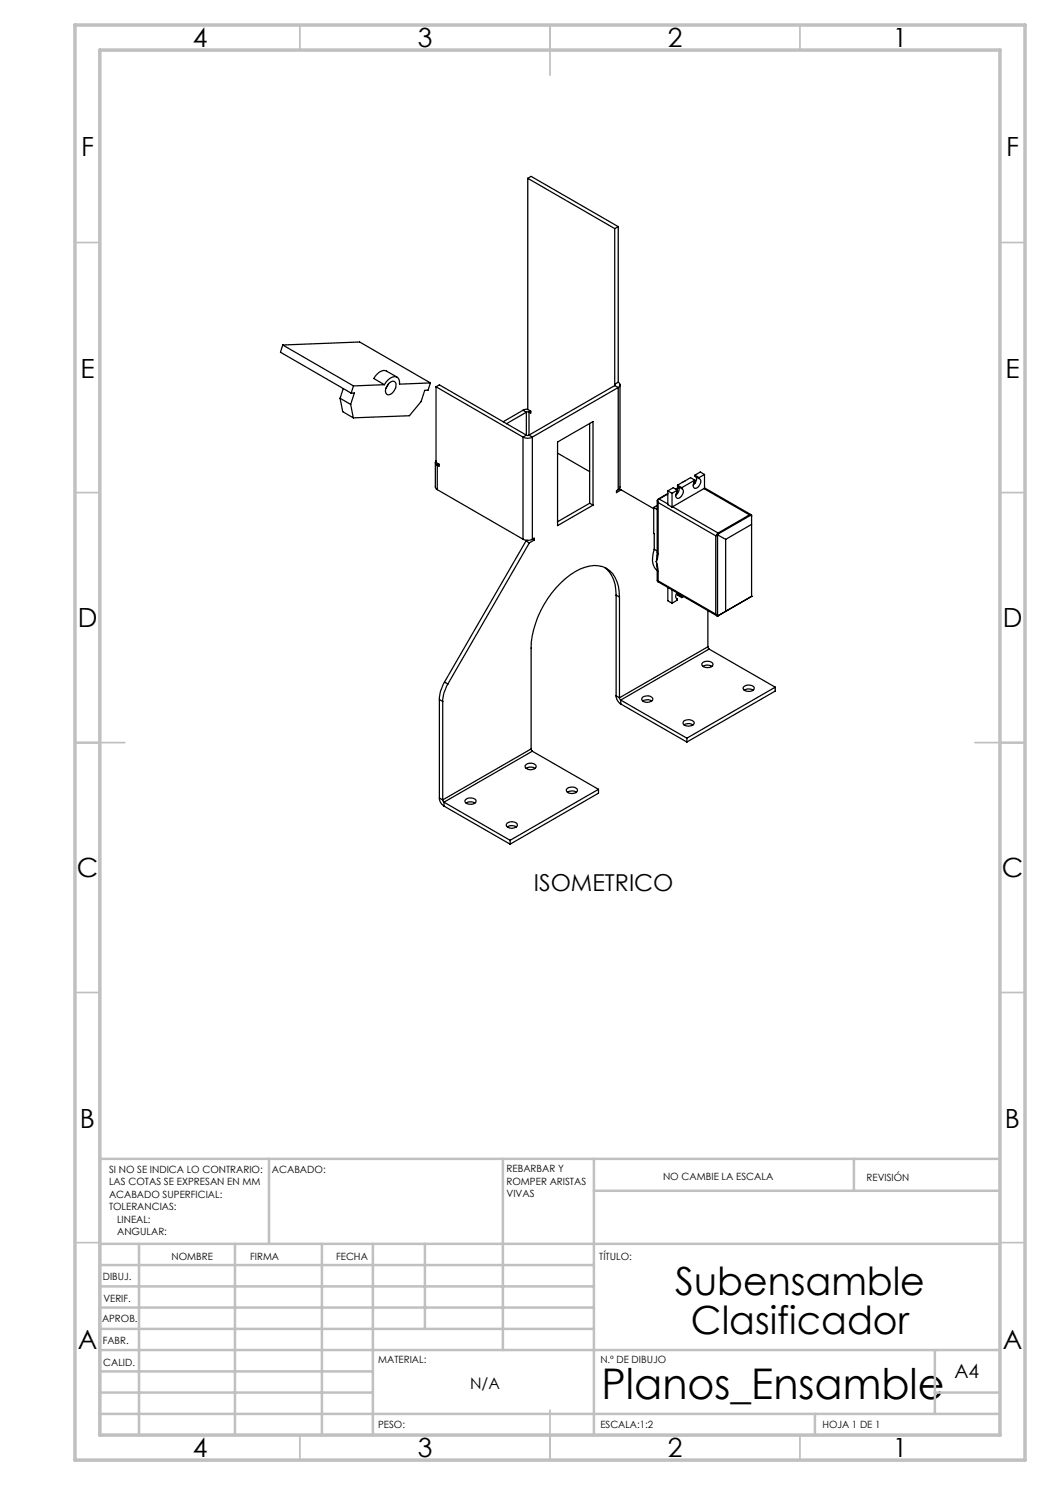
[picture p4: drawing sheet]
<svg xmlns="http://www.w3.org/2000/svg" width="210mm" height="297mm" viewBox="0 0 210 297" stroke-linecap="round" stroke-linejoin="round" font-family="sans-serif">
<g fill="none" stroke="#c0c0c0" stroke-width=".35">
<path d="M60 5v5M110 5v10M160 5v5M15 48.5h5M200 48.5h5M15 98.5h5M200 98.5h5M15 148.5h10M195 148.5h10M15 198.5h5M200 198.5h5M15 248.5h5"/>
<path d="M200 248.5h5M60 287v5M110 282v10M160 287v5"/>
</g>
<g fill="none" stroke="#c0c0c0" stroke-width=".5">
<path d="M53.8 231.8v17M100.6 231.8v38.2M118.8 231.8v55.2M118.8 238.2h81.2M170.8 231.8v6.4M200 231.8h-180v55.2M20 248.8h180M20 257.3h98.8M20 253h98.8M27.8 248.8v38.2M47 248.8v38.2M64.4 248.8v38.2"/>
<path d="M74.6 248.8v38.2M85 248.8v17M20 265.8h98.8M20 261.5h98.8M20 278.5h54.6M20 274.3h54.6M20 270h180M187 278.5h13M187 270v12.8M20 282.8h180M163 282.8v4.2"/>
</g>
<path d="M15 5h190v287h-190zM20 10h180v277h-180z" fill="none" stroke="#c0c0c0" stroke-width=".7"/>
<g fill="none" stroke="#000" stroke-width=".25">
<path d="M105.6 35.7v46.2l.6 .3M105.6 35.7l17.3 10M105.6 35.7l.6-.4 17.4 10M122.9 45.7v31.4M123.6 45.3v31.1M123.6 45.3l-.7 .4M56.6 69l-.5 1.4 14.1 8.2M56.6 69l14.1 8.2M56.6 69l15.3-.6 14.2 8.2M68 79.7l2.1 1.2M68 79.7l.5 2.6 2.2 1.3M68.7 77.7l-.7 2"/>
<path d="M70.2 78.6h.7l-.8 2.3M70.7 77.2l-.5 1.4M76.9 76.9l-6.2 .3M77.7 76.8l-.5 .8M77.8 76.6a.76 .76 0 0 1 .7-.4 .76 .76 0 0 1 .7 .5 2.13 2.13 0 0 1-1.6 2.3 .99 .99 0 0 1-.3-1.6zM79.4 75.4l-2.1-1.2a1.85 1.85 0 0 0-2.2 1l-.3 .5 2.1 1.2M86.1 76.6l-6.2 .2a1.13 1.13 0 0 0-.4-1.3 1.13 1.13 0 0 0-1.5 .1l-1.1 1.3M86.1 76.6l-.5 1.4-.7 .1-.7 2.2-2.3 2.8-11.2 .5M87.2 77.4v15.1l.6 .3M87.2 77.4l17.4 10M87.2 77.4l.7-.4 17.4 10M122.9 77.1l.7 .4"/>
<path d="M122.9 77.1l-17.1 9.9M123.6 76.4a.57 .57 0 0 1 .4 .6 .57 .57 0 0 1-.4 .5M123.6 76.4l-.7 .4 .2 .2-.2 .1M123.6 77.5v20.4M123.6 77.5l-17.1 9.9M124 77v20.5l-.4 .4M70.1 80.9l.6 2.7M87.1 92.5v4.9l.4 .5M87.2 92.2l-.1 .4 .4 .4M87.5 97.9l17.1 9.9M87.5 93v4.9M87.8 92.8v.4l-.3-.2"/>
<path d="M87.8 92.8l-.3 .2M104.6 87.4a1.89 1.89 0 0 0 1.9 0M104.6 87.4v20.4M104.6 82.1l-4 2.2M104.6 82.1l.7 .3M105.3 87h.5M105.3 82.4h.5M105.3 87l-.7 .4M105.3 82.4l-4 2.3M105.3 82.4v4.6M105.6 81.8l-1 .3M105.8 87l.7 .4"/>
<path d="M105.8 82.4v4.6M106.2 82.2v.4l-.4-.2M106.2 82.2l-.4 .2M106.5 87.4v20.4M111.5 90.6l6.4 3.7M111.5 88.4l7.1-4.1v16.7l-7.1 4.1zM117.9 84.7v15.9M123.6 97.9l-.3 .2v.4l.9-.5M123.9 97.8l.3 .2M124.2 98l6.5 3.7M131.8 99.8l-.3 .4M131.8 99.8a.51 .51 0 0 0-.2 .7"/>
<path d="M131.8 99.8l1.8 1M133.6 98.7l-1.9 1.1h.1M133.6 98.2v2.7l.8 .5M133.6 98.2l.8 .5M133.6 98.8l-1.8 1M134.4 98.7v2.7M135.5 98l-1.1 .7M135.5 98l-.8-.5-1.1 .7M135.5 97v.3l.8 .4M135.5 97l.8 .5M135.7 97.4a1.26 1.26 0 0 1-.6 1.7M135.7 97.4l-.6 .4"/>
<path d="M135.8 97.5l-.6 .4M136.3 97.7a1.11 1.11 0 0 1-.2 1.8l-.6 .2-.2-.1a1.14 1.14 0 0 1 .2-1.4v-.2M136.3 97.5v.2M138.8 96.6l.2 .1M138.9 96.4l.2 .1M139 96l-2.7 1.5M139 96l-.9-.5-2.6 1.5M139 95v.2l.8 .5M139 95l.8 .5M139.2 95.4a1.26 1.26 0 0 1-.6 1.6M139.8 95.7a1.08 1.08 0 0 1-.2 1.8l-.6 .2a.9 .9 0 0 1 0-1.5v-.2M139.8 95.5v.2"/>
<path d="M140.8 97.7l-6.3 3.6M140.8 97.7l9.1 5.3M140.9 97.6l9.3 5.3M140.9 94.9v2.7l-.1 .1M140.9 94.9l-1.1 .6M140.9 94.9l-.8-.5-1.1 .6M104.6 107.8a2.17 2.17 0 0 0 1.9 0M105.2 108.2l.7 .4M105.2 108.2l-16.3 28.2M105.4 108.1l-.2 .1M105.9 108.6l-16.3 28.2M106.5 107.8l.3-.2v.4"/>
<path d="M106.5 107.8l.3 .2M106.8 108l-.9 .6M117.9 100.6l.7 .4M117.9 100.6l-6.4 3.7M121 113.5a6.3 6.3 0 0 1 2.2 5.5M123.2 119l.7 .4M123.2 119v20.2M123.9 119.4a6.5 6.5 0 0 0-2.6-5.7 5.7 5.7 0 0 0-5.3 .1 19.2 19.2 0 0 0-9.8 15.8v20.2M123.9 119.4v20.2M130.7 101.5l.1 8.4M130.7 101.5l.7 .4M130.8 109.9a3.8 3.8 0 0 0 .6 4.2"/>
<path d="M130.8 109.9l.6 .3M131.3 112.3l.3 2M131.3 112.3l.1 3.8M131.4 100.2v10.4M131.4 110.6l.2 .1M131.4 110.6v.5M131.4 101.1l-.7 .4M131.5 111l-.2 1.3M131.5 114.1l.1 .2M131.5 100.2l.1 .3M131.5 100.1v.1M131.6 116.3l11.8 6.9"/>
<path d="M131.6 116.2l-.1-.1 .1 .2M131.6 110.7l-.3 1.6M131.6 116.2v.1M131.6 100.5l11.6 6.7M131.6 116.2l11.6 6.6M131.6 100.5v10.2M131.6 114.3v1.9M133.6 117.5v2.7l.8 .4M134.4 118v2.6M134.5 101.3l-.1 .1M134.5 101.3l9.1 5.3M135.3 119.7l.2 .1"/>
<path d="M135.4 118.5a.9 .9 0 0 0 .1 1.3M135.5 119.8v.2l-1.1 .6M135.5 118.8v.2l.8 .5M135.5 118.8l.8 .5M135.6 118.7l-.1 .1M136.3 119.3v.2M136.5 119.1l-.2 .2M136.7 119.3l-.4 .2M143.2 107.2v15.6M143.3 107l-.1 .2M143.5 107l.2 .1M143.5 107h-.2"/>
<path d="M143.5 107v16.2M143.6 106.6l-.3 .4M143.6 106.6l.1 .1M143.7 107.1l1.4 .8M143.7 106.7v.4M145.1 107.9v14.4M149.9 103l.1 .1M149.9 103l-6.3 3.6M150 103.1l.3 .1M150 103.1l-6.3 3.6M150.2 102.9l.1 .3M150.2 102.9l-.3 .1"/>
<path d="M150.2 102.9v.1M150.3 119.3l-6.6 3.8M150.3 119.3h.1M150.3 103.2v16.1M150.3 104.9l-5.2 3M150.3 119.3l-5.2 3M87.9 139.9l.6 .4M87.9 139.9v19.7M88.9 136.4a6.8 6.8 0 0 0-1 3.5M88.9 136.4l.7 .4M89.6 136.8a6.8 6.8 0 0 0-1.1 3.5M123.2 139.2a2.06 2.06 0 0 0 .9 1.6"/>
<path d="M123.2 139.2l.7 .4M123.9 139.6l.2 .4M128.5 139.4a1.37 1.37 0 0 1 2.1 .4 1.33 1.33 0 0 1-2.3 .1zM140.5 132.5a1.66 1.66 0 0 1 2.1 .2v.2a1.35 1.35 0 0 1-2.2 .1zM140.6 133.3a1.72 1.72 0 0 1 1.8 0M141.6 129.4l.2 .4M141.6 122.1v7.3M141.6 129.4l-17.7 10.2M141.8 129.8l-17.7 10.2M141.8 129.8l13.2 7.6M143.2 122.8l.1 .3M143.3 123.1l.2 .1"/>
<path d="M143.3 123.1l.1 .1M143.6 123.1l-.2 .1M143.7 123.1h.1M143.7 123.1l-.2 .1M145.1 122.3l-1.4 .8M148.8 137.3a1.59 1.59 0 0 1 2 .1v.3a1.35 1.35 0 0 1-2.2 0zM148.8 138a1.72 1.72 0 0 1 1.8 0M155 137.4l-17.6 10.2M155 137.4v.8l-17.6 10.2M87.9 159.6a1.96 1.96 0 0 0 .9 1.6M87.9 159.6l.6 .4M88.5 160l.3 .4"/>
<path d="M88.5 140.3v19.7M93.2 159.9a1.59 1.59 0 0 1 2 .1v.3a1.37 1.37 0 0 1-2.2 0zM105.2 152.9a1.37 1.37 0 0 1 2 .4 1.33 1.33 0 0 1-2.2 .1zM105.2 153.7a1.72 1.72 0 0 1 1.8 0M106.2 149.8l.3 .4M106.2 149.8l-17.7 10.2M106.5 150.2l-17.7 10.2M106.5 150.2l13.2 7.7M113.5 157.7a1.37 1.37 0 0 1 2 .4 1.33 1.33 0 0 1-2.2 0zM113.5 158.4l.2-.1a1.79 1.79 0 0 1 1.6 .1M119.7 157.9l-17.7 10.2M119.7 157.9v.7l-17.7 10.2"/>
<path d="M124.1 140l13.3 7.6M124.1 140.8l13.3 7.6M124.1 140v.8M128.6 140.2l.2-.2a1.73 1.73 0 0 1 1.6 .2M136.8 144.2a1.41 1.41 0 0 1 2.1 .4 1.36 1.36 0 0 1-2.3 .1zM136.8 145a1.54 1.54 0 0 1 1.8 0M137.4 147.6v.8M88.8 160.4l13.2 7.7M88.8 161.2l13.2 7.6M88.8 160.4v.8M93.2 160.6a1.72 1.72 0 0 1 1.8 0M101.4 164.6a1.59 1.59 0 0 1 2 .2l.1 .2a1.33 1.33 0 0 1-2.3 .1z"/>
<path d="M101.5 165.4a1.72 1.72 0 0 1 1.8 0M102 168.1v.7"/>
</g>
<text font-size="8.5" x="120.3" y="279.7">Planos_Ensamble</text>
<g font-size="7.8">
<text x="135.1" y="259.1">Subensamble</text>
<text x="138.2" y="266.8">Clasificador</text>
</g>
<g font-size="5.3">
<text x="38.5" y="9.5">4</text>
<text x="83.5" y="9.5">3</text>
<text x="133.6" y="9.5">2</text>
<text x="178.6" y="9.5">1</text>
<text x="16.2" y="31.2">F</text>
<text x="201.2" y="31.2">F</text>
<text x="16.1" y="75.5">E</text>
<text x="201.1" y="75.5">E</text>
<text x="15.5" y="125.5">D</text>
<text x="200.5" y="125.5">D</text>
<text x="15.4" y="175.5">C</text>
<text x="200.4" y="175.5">C</text>
<text x="16" y="225.5">B</text>
<text x="201" y="225.5">B</text>
<text x="15.5" y="269.7">A</text>
<text x="200.5" y="269.7">A</text>
<text x="38.5" y="291.5">4</text>
<text x="83.5" y="291.5">3</text>
<text x="133.6" y="291.5">2</text>
<text x="178.6" y="291.5">1</text>
</g>
<text font-size="4.7" x="106.8" y="178.3">ISOMETRICO</text>
<text font-size="3.9" x="190.9" y="275.5">A4</text>
<text font-size="3.2" x="94" y="277.9">N/A</text>
<g font-size="2">
<text x="21.8" y="234.6">SI NO SE INDICA LO CONTRARIO:</text>
<text x="21.8" y="237.1">LAS COTAS SE EXPRESAN EN MM</text>
<text x="21.8" y="239.6">ACABADO SUPERFICIAL:</text>
<text x="54.4" y="234.6">ACABADO:</text>
<text x="101.3" y="234.5">REBARBAR Y</text>
<text x="101.3" y="237">ROMPER ARISTAS</text>
<text x="101.3" y="239.5">VIVAS</text>
<text x="132.6" y="236">NO CAMBIE LA ESCALA</text>
<text x="173.3" y="236.2">REVISIÓN</text>
<text x="21.8" y="242.1">TOLERANCIAS:</text>
<text x="23.4" y="244.6">LINEAL:</text>
<text x="23.4" y="247.1">ANGULAR:</text>
<text x="34.3" y="252">NOMBRE</text>
<text x="50" y="251.9">FIRMA</text>
<text x="67.2" y="251.9">FECHA</text>
<text x="119.9" y="251.9">TÍTULO:</text>
<text x="20.6" y="256.1">DIBUJ.</text>
<text x="20.7" y="260.3">VERIF.</text>
<text x="20.4" y="264.4">APROB.</text>
<text x="20.5" y="268.8">FABR.</text>
<text x="20.7" y="273.1">CALID.</text>
<text x="75.6" y="272.5">MATERIAL:</text>
<text x="120.1" y="272.5">N.º DE DIBUJO</text>
<text x="75.6" y="285.5">PESO:</text>
<text x="120.1" y="285.6">ESCALA:1:2</text>
<text x="164.5" y="285.6">HOJA 1 DE 1</text>
</g>
</svg>
